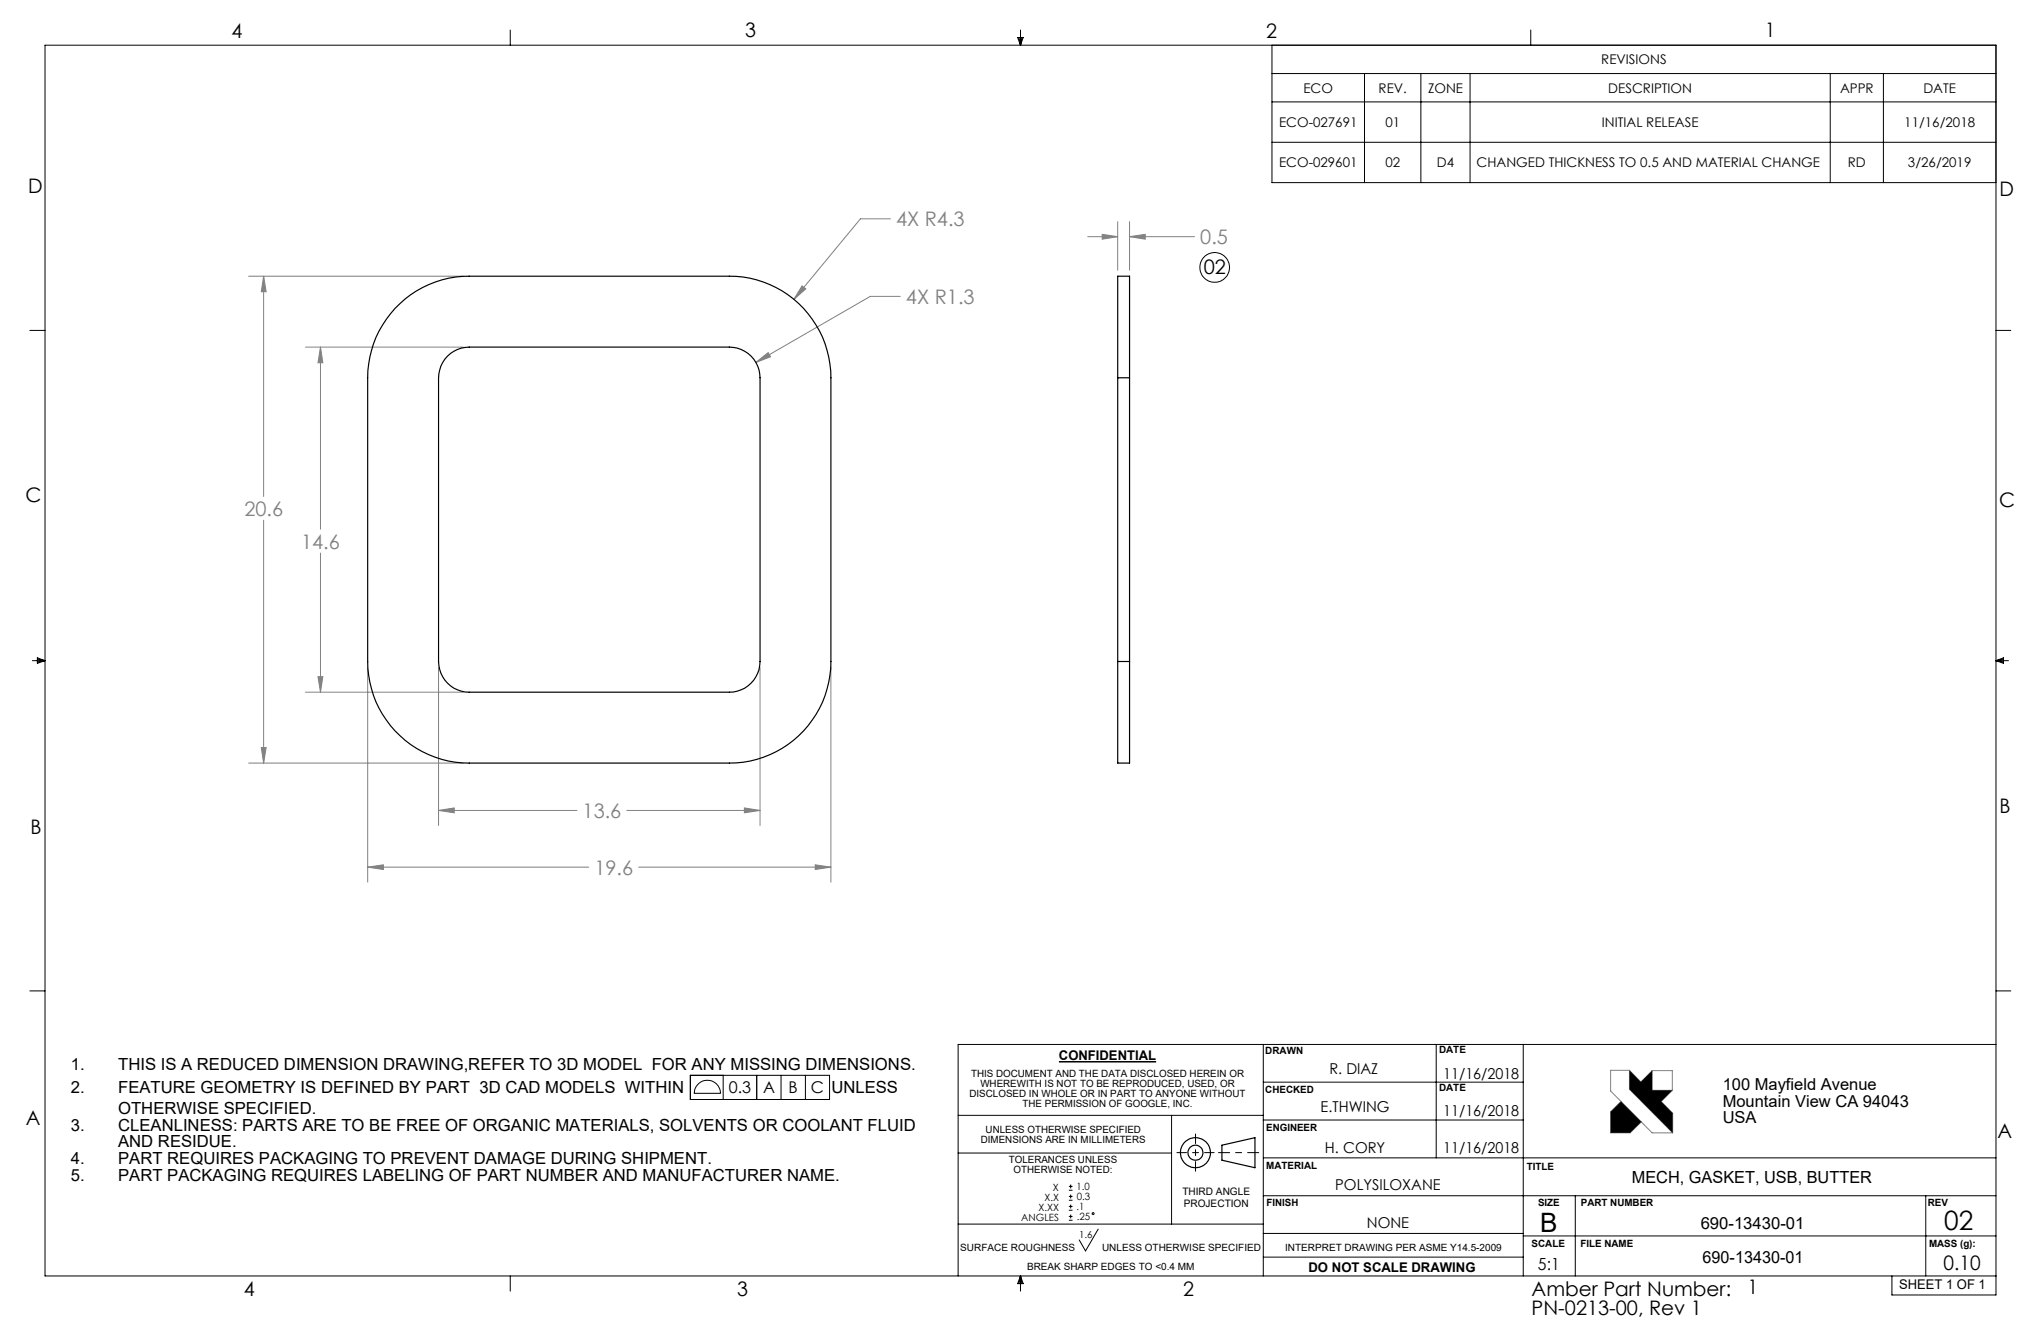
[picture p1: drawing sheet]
<svg xmlns="http://www.w3.org/2000/svg" width="432mm" height="279mm" viewBox="0 0 432 279" stroke-linecap="round" stroke-linejoin="round" font-family="sans-serif">
<g fill="none" stroke="#000" stroke-width=".25">
<path d="M258.5 242.2l7-1.6v6.4l-7-1.6z"/>
<circle cx="252.9" cy="243.8" r="1.59"/>
<circle cx="252.9" cy="243.8" r="3.2"/>
</g>
<path d="M257.8 243.8h8.5" fill="none" stroke="#000" stroke-width=".21" stroke-dasharray="15.2 1.3 1.3 1.3" stroke-dashoffset="12.9"/>
<path d="M252.9 239.9v7.8M249 243.8h7.9" fill="none" stroke="#000" stroke-width=".21" stroke-dasharray="15.2 1.3 1.3 1.3" stroke-dashoffset="13.2"/>
<g fill="none" stroke="#000" stroke-width=".21">
<path d="M107.9 6.3v3.3M215.3 7.9h1.2l-.6 1.7zM215.6 7.9l.3 1.7M215.9 6.3v3.3M216.2 7.9l-.3 1.7M269.1 9.6v29h153.2M269.1 15.6h153.2M288.7 15.6v23M300.6 15.6v23M311 15.6v23M323.9 6.3v3.3M387.2 15.6v23"/>
<path d="M398.5 15.6v23M269.1 30.1h153.2M269.1 21.6h153.2M6.3 69.9h3.2M422.3 69.9h3.1M6.8 139.7h2.7M7.9 139.1l1.6 .6-1.6 .6zM7.9 139.4l1.6 .3M9.5 139.7l-1.6 .3M422.3 139.7h2.6M422.3 139.7l1.6 .3M422.3 139.7l1.6-.6v1.2z"/>
<path d="M423.9 139.4l-1.6 .3M6.3 209.6h3.2M422.3 209.6h3.1M146 227.4h29.5v5.2h-29.5zM147.5 229.5a2.77 2.77 0 0 1 3.1-.9 2.77 2.77 0 0 1 1.8 2.6h-5.5a2.65 2.65 0 0 1 .6-1.7zM153 227.4v5.2M160.1 227.4v5.2M165.2 227.4v5.2M170.4 227.4v5.2M202.7 235.9h64.6M247.9 235.9v23M267.3 236.9h55"/>
<path d="M267.3 228.9h55M267.3 220.9v49M303.8 220.9v24M322.3 220.9v49M422.3 220.9h-219.6v49M202.7 243.9h45.2M202.7 258.9h64.6M226.1 251.7h.8M226.1 250.9h.8M226.1 253.9h.8M226.1 253h.8M226.1 256h.8"/>
<path d="M226.1 255.2h.8M226.1 258.1h.8M226.1 257.3h.8M226.5 250.5v.9M226.5 252.7v.8M226.5 254.8v.8M226.5 256.9v.8M232.3 260l-2.6 4.6-1.4-2.3M267.3 252.9h155M267.3 244.9h155M333.3 252.9v17M407.4 252.9v17"/>
<path d="M107.9 269.9v3.2M215.9 269.9v3.2M215.9 269.9l.6 1.6h-1.2zM215.9 269.9l-.3 1.6M215.9 269.9l.3 1.6M267.3 260.9h55M267.3 265.9h55M322.3 261.4h100M400.3 269.9v4h22v-264.3h-412.8v260.3h412.8"/>
<circle cx="257" cy="56.6" r="3.1"/>
<circle cx="231.3" cy="256.7" r=".19"/>
</g>
<g fill="none" stroke="#808080" stroke-width=".21">
<path d="M52.6 58.4h45.4M55.8 58.4v46.6M55.8 58.4l.5 3.3h-1zM188.4 46.3h-6.4l-14 17M230.1 50.1h6.4M233.2 49.6l3.3 .5-3.3 .5zM236.5 46.9v10.2M239 50.1l3.3-.5v1zM239 46.9v10.2M239 50.1h13.7M64.6 73.4h33.4M67.8 73.4v38.5"/>
<path d="M67.8 73.4l.5 3.3h-1zM159.9 76.7l2.6-2.1 .5 .9zM169.7 60.5l.8 .6-2.5 2.2zM190.5 62.7h-6.4l-24.2 14M55.8 110v51.4M67.8 117v29.4M55.3 158.1h1l-.5 3.3zM64.6 146.4h33.4M67.3 143.1h1l-.5 3.3zM77.8 141.2v45.4M92.8 141.2v33.4M160.8 141.2v33.4"/>
<path d="M175.8 141.2v45.4M52.6 161.4h45.4M92.8 171.4h29.3M92.8 171.4l3.3-.5v1zM132.6 171.4h28.2M157.5 170.9l3.3 .5-3.3 .5zM77.8 183.4h46.8M77.8 183.4l3.3-.5v1zM135.1 183.4h40.7M172.5 182.9l3.3 .5-3.3 .5zM342.9 233l-2.2 2.2v4.4h4.2l2.3-2.3M344.7 226.4h-4v4.4l8.8 8.8h4.4"/>
<path d="M344.7 226.4v4l9.2 9.2M344.7 226.4l2.4 2.4 2.4-2.4M349.5 226.4h4.3v4.2M349.5 226.4v4.2h4.3M353.8 230.6l-2.4 2.4 2.5 2.4v4.2"/>
</g>
<path d="M340.7 235.2v4.4h4.2l2.3-2.3-4.3-4.3zM344.7 226.4v4l9.2 9.2v-4.2l-2.5-2.4 2.4-2.4h-4.3v-4.2l-2.4 2.4z" fill-rule="evenodd" fill="#000"/>
<path d="M224 224.6h20.6" fill="none" stroke="#000" stroke-width=".32"/>
<path d="M55.8 58.4l.5 3.3h-1zM55.3 158.1h1l-.5 3.3zM67.8 73.4l.5 3.3h-1zM67.3 143.1h1l-.5 3.3zM77.8 183.4l3.3-.5v1zM172.5 182.9l3.3 .5-3.3 .5zM92.8 171.4l3.3-.5v1zM157.5 170.9l3.3 .5-3.3 .5zM169.7 60.5l-1.7 2.8 2.5-2.2zM159.9 76.7l3.1-1.2-.5-.9zM239 50.1l3.3-.5v1zM233.2 49.6l3.3 .5-3.3 .5z" fill="#808080"/>
<path d="M83.6 65.2a21.5 21.5 0 0 1 15.7-6.8h55a21.5 21.5 0 0 1 21.5 21.5v60a21.5 21.5 0 0 1-21.5 21.5h-55a21.5 21.5 0 0 1-21.5-21.5v-60a21.4 21.4 0 0 1 5.8-14.7zM94.7 75.3a6.5 6.5 0 0 1 4.6-1.9h55a6.5 6.5 0 0 1 6.5 6.5v60a6.5 6.5 0 0 1-6.5 6.5h-55a6.5 6.5 0 0 1-6.5-6.5v-60a6.5 6.5 0 0 1 1.9-4.6zM236.5 79.9v-21.5h2.5v21.5M236.5 79.9h2.5M236.5 79.9v60M239 79.9v60M236.5 139.9v21.5h2.5v-21.5M236.5 139.9h2.5" fill="none" stroke="#000" stroke-width=".25"/>
<g font-size="5.6">
<text x="325.9" y="260.6">B</text>
<text x="411.3" y="260.2">02</text>
</g>
<g font-size="4.2">
<text x="49" y="8.1">4</text>
<text x="157.6" y="7.8">3</text>
<text x="267.9" y="8.1">2</text>
<text x="373.5" y="7.7">1</text>
<text x="6" y="40.7">D</text>
<text x="423" y="41.5">D</text>
<text x="254.7" y="58">02</text>
<text x="5.4" y="106.2">C</text>
<text x="422.9" y="107.2">C</text>
<text x="423" y="172.1">B</text>
<text x="6.5" y="176.3">B</text>
<text x="5.5" y="238">A</text>
<text x="422.6" y="240.8">A</text>
<text x="411.2" y="268.7">0.10</text>
<text x="51.6" y="274.1">4</text>
<text x="155.9" y="274.2">3</text>
<text x="250.3" y="274.2">2</text>
<text x="324" y="274">Amber Part Number:</text>
<text x="369.8" y="273.8">1</text>
<text x="324" y="278.2">PN-0213-00, Rev 1</text>
</g>
<g font-size="4.2" fill="#808080">
<text x="189.6" y="47.9">4X R4.3</text>
<text x="253.9" y="51.7">0.5</text>
<text x="191.7" y="64.3">4X R1.3</text>
<text x="51.7" y="109.1">20.6</text>
<text x="63.7" y="116">14.6</text>
<text x="123.3" y="173">13.6</text>
<text x="125.8" y="185">19.6</text>
</g>
<g font-size="3.5">
<text x="15" y="226.3">1.</text>
<text x="25" y="226.3">THIS IS A REDUCED DIMENSION DRAWING,REFER TO 3D MODEL FOR ANY MISSING DIMENSIONS.</text>
<text x="15" y="231.2">2.</text>
<text x="25" y="231.2">FEATURE GEOMETRY IS DEFINED BY PART 3D CAD MODELS WITHIN</text>
<text x="175.9" y="231.2">UNLESS</text>
<text x="364.5" y="230.5">100 Mayfield Avenue</text>
<text x="15" y="239.2">3.</text>
<text x="25" y="235.6">OTHERWISE SPECIFIED.</text>
<text x="25" y="239.2">CLEANLINESS: PARTS ARE TO BE FREE OF ORGANIC MATERIALS, SOLVENTS OR COOLANT FLUID</text>
<text x="364.5" y="234.1">Mountain View CA 94043</text>
<text x="364.5" y="237.6">USA</text>
<text x="25" y="242.7">AND RESIDUE.</text>
<text x="15" y="246.2">4.</text>
<text x="15" y="249.8">5.</text>
<text x="25" y="246.2">PART REQUIRES PACKAGING TO PREVENT DAMAGE DURING SHIPMENT.</text>
<text x="25" y="249.8">PART PACKAGING REQUIRES LABELING OF PART NUMBER AND MANUFACTURER NAME.</text>
<text x="345.2" y="250.1">MECH, GASKET, USB, BUTTER</text>
<text x="359.8" y="259.9">690-13430-01</text>
<text x="325.4" y="268.7">5:1</text>
<text x="360.2" y="267.1">690-13430-01</text>
</g>
<g font-size="3.4">
<text x="154.2" y="231.3">0.3</text>
<text x="161.4" y="231.3">A</text>
<text x="166.8" y="231.3">B</text>
<text x="171.6" y="231.3">C</text>
</g>
<g font-size="3.2">
<text x="281.2" y="227.1">R. DIAZ</text>
<text x="305.3" y="228.2">11/16/2018</text>
<text x="279.4" y="235.2">E.THWING</text>
<text x="305.3" y="236.1">11/16/2018</text>
<text x="280.3" y="244">H. CORY</text>
<text x="305.3" y="244">11/16/2018</text>
<text x="282.5" y="251.6">POLYSILOXANE</text>
<text x="289.2" y="259.8">NONE</text>
</g>
<g font-size="2.8">
<text x="338.8" y="13.6">REVISIONS</text>
<text x="275.8" y="19.6">ECO</text>
<text x="291.7" y="19.6">REV.</text>
<text x="302.1" y="19.6">ZONE</text>
<text x="340.3" y="19.6">DESCRIPTION</text>
<text x="389.3" y="19.6">APPR</text>
<text x="406.9" y="19.6">DATE</text>
<text x="270.6" y="26.9">ECO-027691</text>
<text x="293.1" y="26.9">01</text>
<text x="338.9" y="26.9">INITIAL RELEASE</text>
<text x="402.9" y="26.9">11/16/2018</text>
<text x="270.6" y="35.4">ECO-029601</text>
<text x="293.1" y="35.4">02</text>
<text x="304" y="35.4">D4</text>
<text x="312.4" y="35.4">CHANGED THICKNESS TO 0.5 AND MATERIAL CHANGE</text>
<text x="390.9" y="35.4">RD</text>
<text x="403.7" y="35.4">3/26/2019</text>
<text x="224" y="224.3">CONFIDENTIAL</text>
<text x="276.8" y="269">DO NOT SCALE DRAWING</text>
<text x="401.8" y="272.7">SHEET 1 OF 1</text>
</g>
<g font-size="2.2">
<text x="250.1" y="252.7">THIRD ANGLE</text>
<text x="250.4" y="255.3">PROJECTION</text>
</g>
<g font-size="2.1">
<text x="205.4" y="227.9">THIS DOCUMENT AND THE DATA DISCLOSED HEREIN OR</text>
<text x="267.7" y="223">DRAWN</text>
<text x="304.5" y="222.8">DATE</text>
<text x="205.1" y="232.1">DISCLOSED IN WHOLE OR IN PART TO ANYONE WITHOUT</text>
<text x="207.4" y="230">WHEREWITH IS NOT TO BE REPRODUCED, USED, OR</text>
<text x="267.7" y="231.1">CHECKED</text>
<text x="304.5" y="230.8">DATE</text>
<text x="208.5" y="239.6">UNLESS OTHERWISE SPECIFIED</text>
<text x="216.3" y="234.2">THE PERMISSION OF GOOGLE, INC.</text>
<text x="267.9" y="239.2">ENGINEER</text>
<text x="207.5" y="241.7">DIMENSIONS ARE IN MILLIMETERS</text>
<text x="213.4" y="246">TOLERANCES UNLESS</text>
<text x="214.4" y="248.1">OTHERWISE NOTED:</text>
<text x="222.8" y="251.8">X</text>
<text x="227.8" y="251.7">1.0</text>
<text x="267.9" y="247.1">MATERIAL</text>
<text x="323" y="247.4">TITLE</text>
<text x="219.7" y="256">X.XX</text>
<text x="221" y="253.9">X.X</text>
<text x="227.8" y="256">.1</text>
<text x="227.8" y="253.8">0.3</text>
<text x="267.9" y="255.1">FINISH</text>
<text x="325.4" y="255">SIZE</text>
<text x="334.4" y="255">PART NUMBER</text>
<text x="407.9" y="255">REV</text>
<text x="216.1" y="258.2">ANGLES</text>
<text x="227.8" y="258.1">.25</text>
<text x="228.3" y="261.8">1.6</text>
<text x="324" y="263.7">SCALE</text>
<text x="334.4" y="263.7">FILE NAME</text>
<text x="408.1" y="263.7">MASS (g):</text>
<text x="203.2" y="264.5">SURFACE ROUGHNESS</text>
<text x="217.3" y="268.6">BREAK SHARP EDGES TO &lt;0.4 MM</text>
<text x="233.2" y="264.5">UNLESS OTHERWISE SPECIFIED</text>
<text x="271.9" y="264.5">INTERPRET DRAWING PER ASME Y14.5-2009</text>
</g>
</svg>
